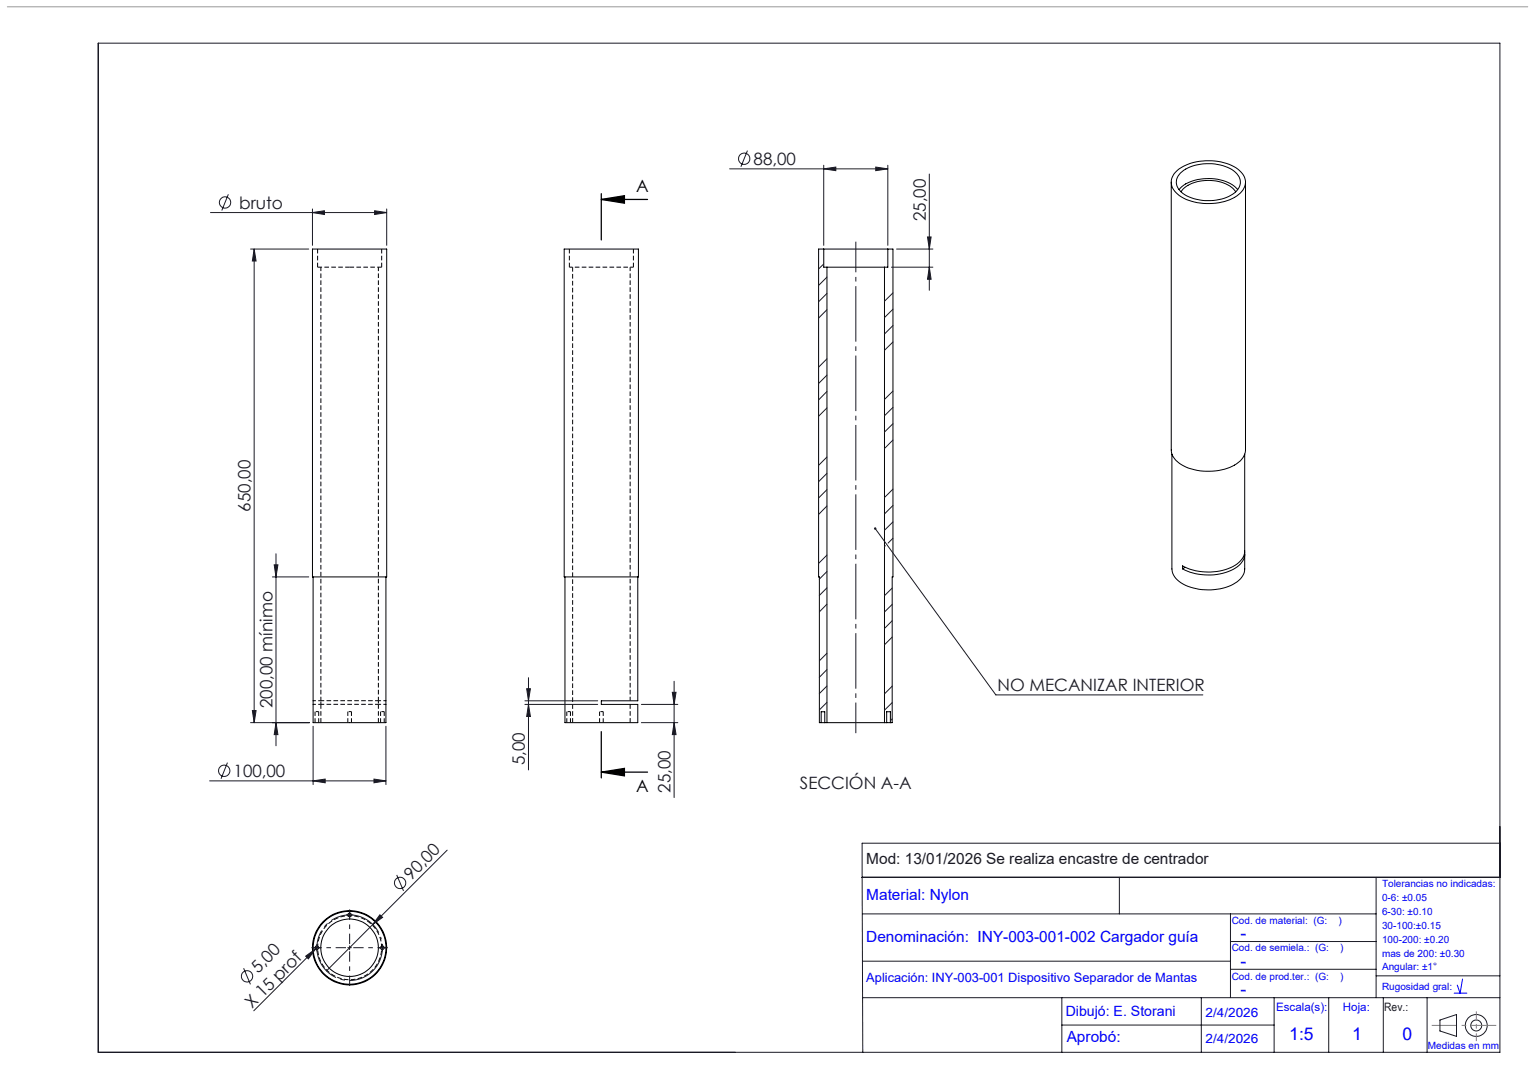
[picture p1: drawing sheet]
<svg xmlns="http://www.w3.org/2000/svg" width="420mm" height="297mm" viewBox="0 0 420 297" stroke-linecap="round" stroke-linejoin="round" font-family="sans-serif">
<g fill="none" stroke="#000" stroke-width=".27" stroke-dasharray="1.3 .6" stroke-dashoffset=".5" stroke-linecap="butt">
<path d="M86 193.3h2.1M87.5 195.3h-1M88.1 193.3v-1M88.1 192.3h-2.1M96.5 195.3h-1M103.9 192.3v1M103.9 193.3h2.1M105.5 195.3h-1M106 192.3h-2.1M156.7 195.3h-1M165.7 195.3h-1M86 260.1h2.1"/>
<path d="M103.9 260.1h2.1"/>
</g>
<path d="M87.2 73.3h8.8M87.2 68.3v5M96 73.3h8.8M104.8 73.3v-5M156.4 68.3v5M157.3 73.3v125M174 73.3v-5M88.1 193.3v5M103.9 198.3v-5M173.1 198.3v-5" fill="none" stroke="#000" stroke-width=".27" stroke-dasharray="1.3 .6" stroke-linecap="butt"/>
<path d="M156.4 73.3h17.6M88.1 193.3h15.8M103.9 192.3h-15.8" fill="none" stroke="#000" stroke-width=".27" stroke-dasharray="1.3 .6" stroke-dashoffset=".4" stroke-linecap="butt"/>
<path d="M86.5 195.3v3M87.5 198.3v-3M95.5 195.3v3M96.5 198.3v-3M104.5 195.3v3M105.5 198.3v-3M155.7 195.3v3M156.7 198.3v-3M164.7 195.3v3M165.7 198.3v-3" fill="none" stroke="#000" stroke-width=".27" stroke-dasharray="1.3 .6" stroke-dashoffset=".1" stroke-linecap="butt"/>
<path d="M88.1 73.3v119M103.9 192.3v-119M173.1 192.3v-119" fill="none" stroke="#000" stroke-width=".27" stroke-dasharray="1.3 .6" stroke-dashoffset=".2" stroke-linecap="butt"/>
<g fill="none" stroke="#000" stroke-width=".27">
<path d="M321.7 50v73.5a5.7 5.7 0 0 0 4.1 4.7 15.7 15.7 0 0 0 14.4-1.3 4.5 4.5 0 0 0 1.9-3.4v-73.5M323.4 46.8a15.1 15.1 0 0 1 16.7-.3 4.1 4.1 0 0 1-.4 7.3 15.7 15.7 0 0 1-15.7-.1 4.1 4.1 0 0 1-.6-6.9zM323.8 52a11.3 11.3 0 0 1 9.9-2.9 9.6 9.6 0 0 1 6.3 2.9M324.3 47.5a12.8 12.8 0 0 1 15.1-.2 3.5 3.5 0 0 1-.7 6 13.5 13.5 0 0 1-13.8-.2 3.5 3.5 0 0 1-.6-5.6zM324.4 52.7a9 9 0 0 1 8.1-3.2 8.5 8.5 0 0 1 6.9 3.2M85.8 68.4h20.4v90h-20.4zM155 68.4h20.4v90h-20.4zM226.3 68.4h17.6M226.3 68.4h-1.4v90h.2v40h.5M226.3 68.4v4.9h.9M227.2 73.3h15.8M227.2 73.3v125.1"/>
<path d="M243 73.3v125.1M243.9 68.4h1.4v90h-.2v40h-.5M243.9 68.4v4.9h-.9M321.9 124.7v31.5a5.8 5.8 0 0 0 4.4 4.7 15.5 15.5 0 0 0 13.5-1.2 4.6 4.6 0 0 0 2.1-3.5v-4.1M341.9 124.7v26.6a5.9 5.9 0 0 1-4.6 4.8 15.9 15.9 0 0 1-12.5-.8v.8M86 158.4v40h20v-40M155.2 158.4v40h20v-5h-10v-1h10v-34M325.6 155.7l-.8 .4M341.9 151.7a5.3 5.3 0 0 1-3.9 4.9 15.9 15.9 0 0 1-13.2-.5M225.6 198.4h1M225.6 198.4v-3h1v3M226.6 198.4h.6"/>
<path d="M227.2 198.4h15.8M243 198.4h.6M243.6 198.4h1M243.6 198.4v-3h1v3"/>
<circle cx="96" cy="251.1" r=".5"/>
<circle cx="87" cy="260.2" r=".51"/>
<circle cx="96" cy="260.1" r="10"/>
<circle cx="96" cy="260.1" r="7.9"/>
<circle cx="96" cy="260.2" r="10.2"/>
<circle cx="105" cy="260.2" r=".51"/>
</g>
<path d="M96 251.3a8.8 8.8 0 0 1 7.8 13 8.8 8.8 0 0 1-15.1 .7 8.8 8.8 0 0 1 6.6-13.6l.7-.1" fill="none" stroke="#000" stroke-width=".27" stroke-dasharray="1.3 .6" stroke-dashoffset=".6" stroke-linecap="butt"/>
<g fill="none" stroke="#191924" stroke-width=".27">
<path d="M27 11.8h385v277.1h-385zM57.8 58.3h48.4M62.7 53.3l-1.8 4.5M85.8 58.3l3.3-.4v1zM85.8 57.4v9.9M102.9 57.9l3.3 .4-3.3 .6zM106.2 57.4v9.9M200.4 46.4h43.5M205.3 41.3l-1.8 4.5M226.3 46.4l3.3-.5v.9zM226.3 45.4v21.9M240.6 45.9l3.3 .5-3.3 .4z"/>
<path d="M243.9 45.4v21.9M255.3 47.8v31.9M68.8 68.4h16M69.8 68.4l.5 3.2h-1zM69.8 68.4v130M226.3 72.5l-1.4 1.3M227.2 76.1l-2.3 2.2M244.9 73.3h11.4M246.3 68.4h10M254.8 65h1l-.5 3.4zM255.3 73.3l.5 3.4h-1zM227.2 98.5l-2.3 2.3"/>
<path d="M227.2 80.5l-2.3 2.3M227.2 85l-2.3 2.3M245.3 80.4l-2.3 2.3M245.3 84.9l-2.3 2.3M245.3 89.4l-2.3 2.3M245.3 93.9l-2.3 2.3M227.2 103l-2.3 2.3M227.2 107.5l-2.3 2.3M227.2 112l-2.3 2.3M245.3 107.3l-2.3 2.3M245.3 111.8l-2.3 2.3M245.3 116.3l-2.3 2.3"/>
<path d="M227.2 125.4l-2.3 2.3M227.2 129.9l-2.3 2.3M227.2 134.4l-2.3 2.3M227.2 138.9l-2.3 2.3M245.3 134.3l-2.3 2.3M245.3 138.7l-2.3 2.4M245.3 120.8l-2.3 2.3M74.8 158.4h10M75.3 155h1l-.5 3.4zM75.8 152v52.7M227.2 152.4l-2.3 2.3M227.2 156.9l-2.1 2.1"/>
<path d="M240.4 145.1l33.1 45.6h56.9M243.2 149.8l-.2 .2M245.3 143.3l-2.3 2.3M245.3 147.7l-1.4 1.4M227.2 179.3l-2.1 2.1M227.2 161.4l-2.1 2M227.2 165.8l-2.1 2.2M245.1 170.4l-2.1 2.1M245.1 174.9l-2.1 2.1M245.1 161.4l-2.1 2.1M245.1 165.9l-2.1 2.1M68.8 198.4h16.2"/>
<path d="M69.3 195h1l-.5 3.4zM75.8 198.4l.5 3.2h-1zM86 199.4v16M106 199.4v16M144.2 193.4h20M144.2 192.4h20M144.7 189.1h1l-.5 3.3zM145.2 193.4l.5 3.3h-1zM145.2 186v25.3M176.2 198.4h10M176.2 193.4h10M184.7 190h1l-.5 3.4z"/>
<path d="M185.2 198.4l.5 3.2h-1zM185.2 187v31.9M227.2 183.8l-2.1 2.1M227.2 188.3l-2.1 2.1M227.2 192.8l-2.1 2.1M245.1 188.3l-2.1 2.2M245.1 192.9l-2.1 2M245.1 197.3l-.5 .5M57.6 214.3h48.4M62.5 209.3l-1.8 4.5M86 214.3l3.3-.4v1zM102.7 213.9l3.3 .4-3.3 .6z"/>
<path d="M122.8 233.4l-33.1 33.1M412 231.5h-175.2v9.3M87 259.6v1.1M87.4 259.8l-17.7 17.7M95.5 251.1h1M96 250.6v1M96 259.6v1.1M104.4 251.1l.7 .7-2.7 2zM105 259.6v1.1M109 240.2l1.8 4.3M236.8 240.8h175.2M236.8 240.8l.2 48.1"/>
<path d="M237 250.9h141M307.5 240.8v10.1M338 250.9v23M338 258.4h40M378 240.8v33.1M66.9 265.8l1.9 4.4M84 262.5l2.7-2-2 2.7zM86.5 260.1h1M95.5 260.1h1M104.5 260.1h1M237 263.8h101M237 273.9h175"/>
<path d="M291.7 273.9v15M330 273.9v15M338 266.1h40M350 273.9v15M365 273.9v15M378 267.9h34M380 273.9v15M392 273.9v15M395.5 280l4.6-1.5v6l-4.6-1.5zM291.7 281.4h58.3"/>
<circle cx="61.8" cy="55.6" r="1.56"/>
<circle cx="204.4" cy="43.6" r="1.56"/>
<circle cx="61.6" cy="211.6" r="1.56"/>
<circle cx="109.9" cy="242.3" r="1.56"/>
<circle cx="67.8" cy="268" r="1.56"/>
<circle cx="405.5" cy="281.5" r="1.49"/>
<circle cx="405.5" cy="281.5" r="3"/>
</g>
<path d="M165.2 54.7l6.3-1v2.1zM165.2 54.7h12.7M165.2 53.2v12.7M165.2 211.9l6.3-1v2.1zM165.2 200.8v12.7M165.2 211.9h12.7" fill="none" stroke="#000" stroke-width=".35"/>
<path d="M104.6 257.5a9 9 0 0 0-14.9-3.7 9 9 0 0 0 3.8 15 9 9 0 0 0 11.4-10.5l-.3-.8" fill="none" stroke="#191924" stroke-width=".27" stroke-dasharray="15.2 1.3 1.3 1.3" stroke-dashoffset="-1.6" stroke-linecap="butt"/>
<path d="M235.1 201.3v-135" fill="none" stroke="#191924" stroke-width=".27" stroke-dasharray="15.2 1.3 1.3 1.3" stroke-dashoffset="6.8" stroke-linecap="butt"/>
<path d="M96 259.1v-9.5M95 260.1h-9.5M96 261.1v9.5M97 260.1h9.5" fill="none" stroke="#191924" stroke-width=".27" stroke-dasharray="15.2 1.3 1.3 1.3" stroke-dashoffset="12.4" stroke-linecap="butt"/>
<path d="M87 259.6v-.5M95.5 251.1h-.5M96 250.6v-.5M96 251.6v.5M96.5 251.1h.5M105 259.6v-.5M86.5 260.1h-.5M87 260.6v.5M87.5 260.1h.5M104.5 260.1h-.5M105 260.6v.5M105.5 260.1h.5" fill="none" stroke="#191924" stroke-width=".27" stroke-dasharray="15.2 1.3 1.3 1.3" stroke-linecap="butt"/>
<path d="M405.5 277.6v8.2" fill="none" stroke="#ff8000" stroke-width=".27" stroke-dasharray="15.2 1.3 1.3 1.3" stroke-dashoffset="13.1" stroke-linecap="butt"/>
<path d="M393.3 281.5h17.7" fill="none" stroke="#ff8000" stroke-width=".27" stroke-dasharray="15.2 1.3 1.3 1.3" stroke-dashoffset="8.3" stroke-linecap="butt"/>
<path d="M2 1.9h417.7" fill="none" stroke="#9a9a9a" stroke-width=".27"/>
<path d="M399.5 272.6h3.4M401.7 268.7l-.6 3.9-.8-2.2" fill="none" stroke="#00f" stroke-width=".27"/>
<path d="M165.2 54.7l6.3-1v2.1zM165.2 211.9l6.3-1v2.1z" fill="#000"/>
<g fill="#191924">
<path d="M240.1 144.9l.3 .2-.2-.3a.34 .34 0 0 1 .5 .2 .34 .34 0 0 1-.4 .4 .34 .34 0 0 1-.2-.5z"/>
<path d="M84 262.5l2.7-2-2 2.7z"/>
<path d="M104.4 251.1l.7 .7-2.7 2z"/>
<path d="M102.7 213.9l3.3 .4-3.3 .6zM86 214.3l3.3-.4v1zM102.9 57.9l3.3 .4-3.3 .6zM85.8 58.3l3.3-.4v1zM240.6 45.9l3.3 .5-3.3 .4zM226.3 46.4l3.3-.5v.9z"/>
<path d="M185.2 198.4l.5 3.2h-1zM184.7 190h1l-.5 3.4zM145.2 193.4l.5 3.3h-1zM144.7 189.1h1l-.5 3.3z"/>
<path d="M69.8 68.4l.5 3.2h-1zM69.3 195h1l-.5 3.4zM75.3 155h1l-.5 3.4zM75.8 198.4l.5 3.2h-1zM254.8 65h1l-.5 3.4zM255.3 73.3l.5 3.4h-1z"/>
</g>
<g font-size="4.8" fill="#00f">
<text x="340.8" y="257.8">-</text>
<text x="340.8" y="265.4">-</text>
<text x="340.8" y="273.2">-</text>
<text x="354.2" y="285.4">1:5</text>
<text x="371.4" y="285.4">1</text>
<text x="385.2" y="285.4">0</text>
</g>
<g font-size="4.7" fill="#191924">
<text x="207" y="45.3">88,00</text>
<text x="65.7" y="57.3">bruto</text>
<text x="254.3" y="60.7" transform="rotate(-90 254.3 60.7)">25,00</text>
<text x="68.8" y="140.4" transform="rotate(-90 68.8 140.4)">650,00</text>
<text x="274" y="189.7">NO MECANIZAR INTERIOR</text>
<text x="74.8" y="194.4" transform="rotate(-90 74.8 194.4)">200,00 mínimo</text>
<text x="64.2" y="213.3">100,00</text>
<text x="144.2" y="210" transform="rotate(-90 144.2 210)">5,00</text>
<text x="184.2" y="217.6" transform="rotate(-90 184.2 217.6)">25,00</text>
<text x="219.7" y="216.6">SECCIÓN A-A</text>
<text x="113" y="241.7" transform="rotate(-45 113 241.7)">90,00</text>
<text x="70.9" y="267.4" transform="rotate(-45 70.9 267.4)">5,00</text>
<text x="69.2" y="277" transform="rotate(-45 69.2 277)">X 15 prof</text>
</g>
<g font-size="4.7">
<text x="174.7" y="52.6">A</text>
<text x="174.7" y="217.3">A</text>
</g>
<text font-size="4.2" fill="#191924" x="238" y="237">Mod: 13/01/2026 Se realiza encastre de centrador</text>
<g font-size="4.2" fill="#00f">
<text x="238" y="247">Material: Nylon</text>
<text x="238" y="258.5">Denominación: INY-003-001-002 Cargador guía</text>
<text x="293" y="286">Aprobó:</text>
</g>
<text font-size="3.9" fill="#00f" x="292.8" y="279">Dibujó: E. Storani</text>
<g font-size="3.5" fill="#00f">
<text x="238" y="269.5">Aplicación: INY-003-001 Dispositivo Separador de Mantas</text>
<text x="331.2" y="279.1">2/4/2026</text>
<text x="331.2" y="286.3">2/4/2026</text>
</g>
<g font-size="3.2" fill="#00f">
<text x="350.5" y="277.5">Escala(s):</text>
<text x="368.9" y="277.5">Hoja:</text>
</g>
<text font-size="3.2" fill="#191924" x="380.2" y="277.6">Rev.:</text>
<g font-size="2.7" fill="#00f">
<text x="379.6" y="243.6">Tolerancias no indicadas:</text>
<text x="379.6" y="247.4">0-6: ±0.05</text>
<text x="379.6" y="251.2">6-30: ±0.10</text>
<text x="338.3" y="253.6">Cod. de material: (G:</text>
<text x="367.7" y="253.6">)</text>
<text x="379.6" y="255">30-100:±0.15</text>
<text x="338.3" y="261.2">Cod. de semiela.: (G:</text>
<text x="368.1" y="261.2">)</text>
<text x="379.6" y="258.8">100-200: ±0.20</text>
<text x="379.6" y="262.6">mas de 200: ±0.30</text>
<text x="338.3" y="269">Cod. de prod.ter.: (G:</text>
<text x="368.1" y="269">)</text>
<text x="379.6" y="266.4">Angular: ±1°</text>
<text x="379.6" y="271.8">Rugosidad gral:</text>
<text x="392.2" y="288">Medidas en mm</text>
</g>
</svg>
